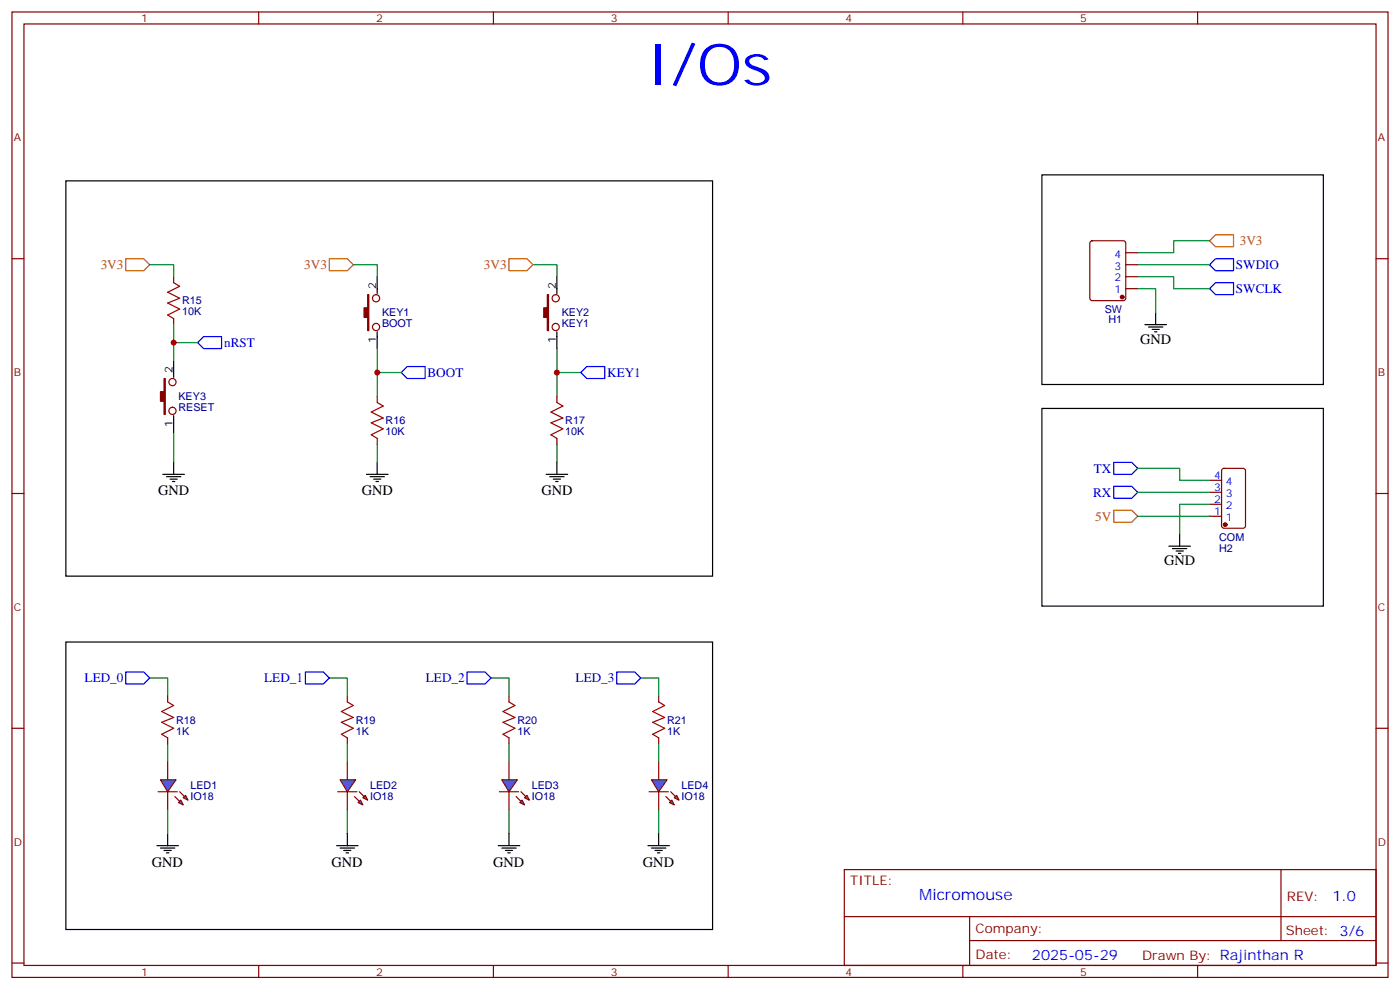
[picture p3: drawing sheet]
<svg xmlns="http://www.w3.org/2000/svg" width="412mm" height="292mm" viewBox="0 0 412 292" stroke-linecap="round" stroke-linejoin="round" font-family="sans-serif">
<g fill="none" stroke="#870000" stroke-width=".35">
<path d="M3.5 3.5h405.4v284.4h-405.4zM7.1 7.1h398.2v277.2h-398.2zM76.2 3.5v3.6M145.3 3.5v3.6M214.5 3.5v3.6M283.6 3.5v3.6M352.8 3.5v3.6M3.5 76.2h3.6M321.3 71.1l.4-.2h9.2l.7 .4v16.5l-.5 .7h-9.4l-.6-.4-.1-16.5zM331.6 78h3.5M331.6 74.4h3.5M405.3 76.2h3.6"/>
<path d="M51.2 81.5v1.8M51.2 93.8v1.8M331.6 85h3.5M331.6 81.5h3.5M111.1 116.8v1.7M111.1 129.1v1.8M360.1 138.1l.4-.2h5.7l.6 .5 .1 16.5-.5 .6-5.9 .1-.6-.5-.1-16.5zM3.5 145.3h3.6M356.3 152h3.5M356.3 148.5h3.5M356.3 145h3.5M356.3 141.5h3.5"/>
<path d="M405.3 145.3h3.6M3.5 214.5h3.6M405.3 214.5h3.6M248.7 256.1h156.6v28.2h-156.6zM377.3 256.1v20.9M248.7 270h156.5M285.6 277h119.6M285.6 270v14.1M3.5 283.6h3.6M76.2 284.3v3.6M145.3 284.3v3.6M214.5 284.3v3.6"/>
<path d="M283.6 284.3v3.6M352.8 284.3v3.6M405.3 283.6h3.6"/>
<circle cx="110.8" cy="87.8" r="1.06"/>
<circle cx="110.8" cy="96.3" r="1.06"/>
<circle cx="50.8" cy="112.5" r="1.06"/>
<circle cx="50.8" cy="121" r="1.06"/>
</g>
<path d="M51.2 83.3l1.7 1-3.5 1.8 3.5 1.7-3.5 1.5 3.5 1.7-3.5 1.8 1.8 1M111.1 118.5l1.8 1.1-3.5 1.8 3.5 1.7-3.5 1.4 3.5 1.8-3.5 1.8 1.7 1" fill="none" stroke="#a10000" stroke-width=".35"/>
<path d="M358.1 76.2h5.3v3.5h-5.3l-1.8-1.7zM358.1 83.3h5.3v3.5h-5.3l-1.8-1.8zM58.2 100.9l1.8-1.8h5.3v3.6h-5.3zM118.2 109.7l1.7-1.7h5.3v3.5h-5.3zM328.1 136.2h5.3l1.7 1.7-1.7 1.8h-5.3zM328.1 143.2h5.3l1.7 1.8-1.7 1.8h-5.3zM37 197.9h5.3l1.8 1.8-1.8 1.7h-5.3z" fill="none" stroke="#00f" stroke-width=".35"/>
<path d="M37 76.2h5.3l1.8 1.8-1.8 1.7h-5.3zM97 76.2h5.3l1.8 1.8-1.8 1.7h-5.3zM358.1 69.1h5.3v3.6h-5.3l-1.8-1.8zM328.1 150.3h5.3l1.7 1.7-1.7 1.8h-5.3z" fill="none" stroke="#c60" stroke-width=".35"/>
<g fill="none" stroke="#000" stroke-width=".35">
<path d="M19.4 53.3h190.5v116.4h-190.5zM306.9 51.5h82.9v61.7h-82.9zM111.1 81.5v4.9M111.1 97.7v5M337.3 95.6h6.3M338.3 96.3h4.2M339.4 97h2.1M340.1 97.7h.7M340.4 92.1v3.5M51.2 106.2v4.9M48 139.7h6.3M51.2 122.4v5"/>
<path d="M51.2 136.2v3.5M107.9 139.7h6.4M111.1 136.2v3.5M306.9 120.3h82.9v58.2h-82.9zM49 140.4h4.3M50.1 141.1h2.1M50.8 141.8h.7M109 140.4h4.2M110.1 141.1h2.1M110.8 141.8h.7M347.5 157.3v3.6M344.3 160.9h6.4"/>
<path d="M345.4 161.6h4.2M346.4 162.3h2.1M347.1 163h.7"/>
</g>
<g fill="#870000" stroke="#870000" stroke-width=".35">
<path d="M108.3 86.8h.4v10.6h-.4v-3.9h-1.1v-2.8h1.1z"/>
<path d="M48.3 111.5h.4v10.6h-.4v-3.9h-1v-2.8h1z"/>
<circle cx="330.6" cy="87.5" r=".53"/>
<circle cx="360.9" cy="154.5" r=".53"/>
</g>
<g fill="none" stroke="#008700" stroke-width=".35">
<path d="M44.1 78h7.1v3.5M104.1 78h7v3.5M335.1 78h21.2M356.3 70.9h-10.6v3.5h-10.6M51.2 95.6v10.6M335.1 81.5h10.6v3.5h10.6M335.1 85h5.3v7.1M51.2 100.9h7M111.1 102.7v14.1M111.1 109.7h7.1M51.2 127.4v8.8M111.1 130.9v5.3"/>
<path d="M335.1 137.9h12.4v3.6h8.8M335.1 145h21.2M335.1 152h21.2M356.3 148.5h-8.8v8.8M49.4 219.1v5.3"/>
</g>
<path d="M47.3 229.7h4.6l-2.5 3.5z" fill="#09f" stroke="#870000" stroke-width=".35"/>
<path d="M46.6 233.2h5.6z" fill="#f00" stroke="#870000" stroke-width=".35"/>
<g fill="#870000" stroke="#870000" stroke-width=".35">
<path d="M52.9 233.2l1.4 1.4z"/>
<path d="M51.5 234.6l1.4 1.4z"/>
</g>
<g fill="#09f" stroke="#870000" stroke-width=".35">
<path d="M54 234.9l.7-.7 .7 1.5z"/>
<path d="M52.6 236.4l.7-.7 .7 1.4z"/>
</g>
<path d="M49.4 205v1.7M49.4 217.3v1.8M102.3 205v1.7M102.3 217.3v1.8M49.4 224.4v5.3M49.4 233.2v5.3" fill="none" stroke="#870000" stroke-width=".35"/>
<path d="M46.2 249.1h6.4M47.3 249.8h4.2M48.3 250.5h2.1M49 251.2h.7M49.4 245.5v3.6M99.1 249.1h6.4M100.2 249.8h4.2M101.2 250.5h2.2M102 251.2h.7M102.3 245.5v3.6" fill="none" stroke="#000" stroke-width=".35"/>
<path d="M44.1 199.7h5.3v5.3M97 199.7h5.3v5.3M49.4 238.5v7M102.3 238.5v7" fill="none" stroke="#008700" stroke-width=".35"/>
<path d="M49.4 206.7l1.8 1.1-3.6 1.8 3.6 1.7-3.6 1.4 3.6 1.8-3.6 1.8 1.8 1M102.3 206.7l1.8 1.1-3.6 1.8 3.6 1.7-3.6 1.4 3.6 1.8-3.6 1.8 1.8 1" fill="none" stroke="#a10000" stroke-width=".35"/>
<path d="M100.2 229.7h4.6l-2.5 3.5z" fill="#09f" stroke="#870000" stroke-width=".35"/>
<path d="M99.5 233.2h5.6z" fill="#f00" stroke="#870000" stroke-width=".35"/>
<g fill="#870000" stroke="#870000" stroke-width=".35">
<path d="M105.8 233.2l1.4 1.4z"/>
<path d="M104.4 234.6l1.4 1.4z"/>
</g>
<g fill="#09f" stroke="#870000" stroke-width=".35">
<path d="M106.9 234.9l.7-.7 .7 1.5z"/>
<path d="M105.5 236.4l.7-.7 .7 1.4z"/>
</g>
<path d="M149.9 205v1.7M149.9 217.3v1.8M102.3 224.4v5.3M102.3 233.2v5.3" fill="none" stroke="#870000" stroke-width=".35"/>
<path d="M144.6 199.7h5.3v5.3M102.3 219.1v5.3M149.9 238.5v7" fill="none" stroke="#008700" stroke-width=".35"/>
<path d="M90 197.9h5.2l1.8 1.8-1.8 1.7h-5.2z" fill="none" stroke="#00f" stroke-width=".35"/>
<path d="M149.9 206.7l1.8 1.1-3.5 1.8 3.5 1.7-3.5 1.4 3.5 1.8-3.5 1.8 1.7 1" fill="none" stroke="#a10000" stroke-width=".35"/>
<path d="M146.8 249.1h6.3M147.8 249.8h4.2M148.9 250.5h2.1M149.6 251.2h.7M149.9 245.5v3.6" fill="none" stroke="#000" stroke-width=".35"/>
<path d="M147.8 229.7h4.6l-2.5 3.5z" fill="#09f" stroke="#870000" stroke-width=".35"/>
<path d="M147.1 233.2h5.7z" fill="#f00" stroke="#870000" stroke-width=".35"/>
<g fill="#870000" stroke="#870000" stroke-width=".35">
<path d="M153.5 233.2l1.4 1.4z"/>
<path d="M152 234.6l1.5 1.4z"/>
</g>
<g fill="#09f" stroke="#870000" stroke-width=".35">
<path d="M154.5 234.9l.7-.7 .7 1.5z"/>
<path d="M153.1 236.4l.7-.7 .7 1.4z"/>
</g>
<path d="M194 205v1.7M194 217.3v1.8M149.9 224.4v5.3M149.9 233.2v5.3" fill="none" stroke="#870000" stroke-width=".35"/>
<path d="M188.7 199.7h5.3v5.3M149.9 219.1v5.3M194 238.5v7" fill="none" stroke="#008700" stroke-width=".35"/>
<path d="M137.6 197.9h5.3l1.7 1.8-1.7 1.7h-5.3z" fill="none" stroke="#00f" stroke-width=".35"/>
<path d="M194 206.7l1.8 1.1-3.5 1.8 3.5 1.7-3.5 1.4 3.5 1.8-3.5 1.8 1.7 1" fill="none" stroke="#a10000" stroke-width=".35"/>
<path d="M190.9 249.1h6.3M191.9 249.8h4.2M193 250.5h2.1M193.7 251.2h.7M194 245.5v3.6" fill="none" stroke="#000" stroke-width=".35"/>
<path d="M191.9 229.7h4.6l-2.5 3.5z" fill="#09f" stroke="#870000" stroke-width=".35"/>
<path d="M191.2 233.2h5.6z" fill="#f00" stroke="#870000" stroke-width=".35"/>
<g fill="#870000" stroke="#870000" stroke-width=".35">
<path d="M197.6 233.2l1.4 1.4z"/>
<path d="M196.1 234.6l1.5 1.4z"/>
</g>
<g fill="#09f" stroke="#870000" stroke-width=".35">
<path d="M198.6 234.9l.7-.7 .7 1.5z"/>
<path d="M197.2 236.4l.7-.7 .7 1.4z"/>
</g>
<g fill="none" stroke="#870000" stroke-width=".35">
<path d="M164 116.8v1.7M164 129.1v1.8M194 224.4v5.3M194 233.2v5.3"/>
<circle cx="163.7" cy="96.3" r="1.06"/>
<circle cx="163.7" cy="87.8" r="1.06"/>
</g>
<path d="M157 78h7v3.5M164 109.7h7.1M164 102.7v14.1M164 130.9v5.3M194 219.1v5.3" fill="none" stroke="#008700" stroke-width=".35"/>
<path d="M171.1 109.7l1.8-1.7h5.3v3.5h-5.3zM181.7 197.9h5.3l1.7 1.8-1.7 1.7h-5.3z" fill="none" stroke="#00f" stroke-width=".35"/>
<path d="M164 81.5v4.9M164 97.7v5M160.9 139.7h6.3M164 136.2v3.5M161.9 140.4h4.3M163 141.1h2.1M163.7 141.8h.7M19.4 189.1h190.5v84.7h-190.5z" fill="none" stroke="#000" stroke-width=".35"/>
<path d="M161.2 86.8h.4v10.6h-.4v-3.9h-1v-2.8h1z" fill="#870000" stroke="#870000" stroke-width=".35"/>
<path d="M149.9 76.2h5.3l1.8 1.8-1.8 1.7h-5.3z" fill="none" stroke="#c60" stroke-width=".35"/>
<path d="M164 118.5l1.8 1.1-3.5 1.8 3.5 1.7-3.5 1.4 3.5 1.8-3.5 1.8 1.7 1" fill="none" stroke="#a10000" stroke-width=".35"/>
<g fill="#c00">
<circle cx="51.2" cy="100.9" r=".88"/>
<circle cx="111.1" cy="109.7" r=".88"/>
<circle cx="164" cy="109.7" r=".88"/>
</g>
<text font-size="16.9" fill="#00f" x="190.5" y="25">I/Os</text>
<text font-size="4.6" fill="#00f" x="270.8" y="265.1">Micromouse</text>
<g font-size="4.2">
<text x="335.9" y="101.2">GND</text>
<text x="46.6" y="145.8">GND</text>
<text x="106.5" y="145.8">GND</text>
<text x="159.5" y="145.8">GND</text>
<text x="342.9" y="166.5">GND</text>
<text x="44.7" y="255.2">GND</text>
<text x="97.7" y="255.2">GND</text>
<text x="145.3" y="255.2">GND</text>
<text x="189.4" y="255.2">GND</text>
</g>
<g font-size="4.2" fill="#00f">
<text x="392.5" y="265.4">1.0</text>
<text x="304" y="282.7">2025-05-29</text>
</g>
<g font-size="3.9" fill="#c60">
<text x="365.2" y="72.2">3V3</text>
<text x="29.7" y="79.2">3V3</text>
<text x="89.6" y="79.2">3V3</text>
<text x="142.6" y="79.2">3V3</text>
<text x="322.6" y="153.3">5V</text>
</g>
<g font-size="3.9" fill="#00f">
<text x="364.1" y="79.2">SWDIO</text>
<text x="364.1" y="86.3">SWCLK</text>
<text x="66.1" y="102.2">nRST</text>
<text x="125.9" y="110.9">BOOT</text>
<text x="178.9" y="111.1">KEY1</text>
<text x="322.2" y="139.2">TX</text>
<text x="322" y="146.3">RX</text>
<text x="24.9" y="200.9">LED_0</text>
<text x="77.8" y="200.9">LED_1</text>
<text x="125.5" y="200.9">LED_2</text>
<text x="169.6" y="200.9">LED_3</text>
</g>
<g font-size="3.9" fill="#800">
<text x="250.5" y="260.7">TITLE:</text>
<text x="379.1" y="265.4">REV:</text>
<text x="287.4" y="274.9">Company:</text>
<text x="378.7" y="275.5">Sheet: 3/6</text>
<text x="287.4" y="282.6">Date:</text>
<text x="336.4" y="282.7">Drawn By: Rajinthan R</text>
</g>
<g font-size="3.2" fill="#800">
<text x="41.6" y="6.5">1</text>
<text x="110.8" y="6.5">2</text>
<text x="179.9" y="6.5">3</text>
<text x="249.1" y="6.5">4</text>
<text x="318.2" y="6.5">5</text>
<text x="4.1" y="41.6">A</text>
<text x="405.9" y="41.6">A</text>
<text x="4.1" y="110.8">B</text>
<text x="405.9" y="110.8">B</text>
<text x="4.1" y="179.9">C</text>
<text x="405.9" y="179.9">C</text>
<text x="4.1" y="249.1">D</text>
<text x="405.9" y="249.1">D</text>
<text x="41.6" y="287.3">1</text>
<text x="110.8" y="287.3">2</text>
<text x="179.9" y="287.3">3</text>
<text x="249.1" y="287.3">4</text>
<text x="318.2" y="287.3">5</text>
</g>
<g font-size="3.2" fill="#00f">
<text x="328.3" y="75.8">4</text>
<text x="328.3" y="82.9">2</text>
<text x="328.3" y="79.4">3</text>
<text x="328.3" y="86.4">1</text>
<text x="357.6" y="141.1">4</text>
<text x="361.1" y="142.9">4</text>
<text x="357.6" y="148.2">2</text>
<text x="357.6" y="144.6">3</text>
<text x="361.1" y="149.9">2</text>
<text x="361.1" y="146.4">3</text>
<text x="357.6" y="151.7">1</text>
<text x="361.1" y="153.5">1</text>
</g>
<g font-size="3.2" fill="#000080">
<text x="53.6" y="89.7">R15</text>
<text x="53.6" y="92.9">10K</text>
<text x="112.5" y="93.2">KEY1</text>
<text x="165.5" y="93.2">KEY2</text>
<text x="325.4" y="92.1">SW</text>
<text x="326.5" y="95.2">H1</text>
<text x="112.5" y="96.4">BOOT</text>
<text x="165.5" y="96.4">KEY1</text>
<text x="52.6" y="117.9">KEY3</text>
<text x="52.6" y="121.1">RESET</text>
<text x="113.6" y="124.9">R16</text>
<text x="166.5" y="124.9">R17</text>
<text x="113.6" y="128.2">10K</text>
<text x="166.5" y="128.2">10K</text>
<text x="359.1" y="159.2">COM</text>
<text x="359.1" y="162.4">H2</text>
<text x="51.9" y="213.1">R18</text>
<text x="104.8" y="213.1">R19</text>
<text x="152.4" y="213.1">R20</text>
<text x="196.5" y="213.1">R21</text>
<text x="51.9" y="216.3">1K</text>
<text x="104.8" y="216.3">1K</text>
<text x="152.4" y="216.3">1K</text>
<text x="196.5" y="216.3">1K</text>
<text x="56.1" y="232.5">LED1</text>
<text x="109" y="232.5">LED2</text>
<text x="156.6" y="232.5">LED3</text>
<text x="200.7" y="232.5">LED4</text>
<text x="56.1" y="235.7">IO18</text>
<text x="109" y="235.7">IO18</text>
<text x="156.6" y="235.7">IO18</text>
<text x="200.7" y="235.7">IO18</text>
</g>
<g font-size="3.2">
<text x="110.8" y="85" transform="rotate(-90 110.8 85)">2</text>
<text x="163.7" y="85" transform="rotate(-90 163.7 85)">2</text>
<text x="110.8" y="101.1" transform="rotate(-90 110.8 101.1)">1</text>
<text x="163.7" y="101.1" transform="rotate(-90 163.7 101.1)">1</text>
<text x="50.8" y="109.7" transform="rotate(-90 50.8 109.7)">2</text>
<text x="50.8" y="125.8" transform="rotate(-90 50.8 125.8)">1</text>
</g>
</svg>
